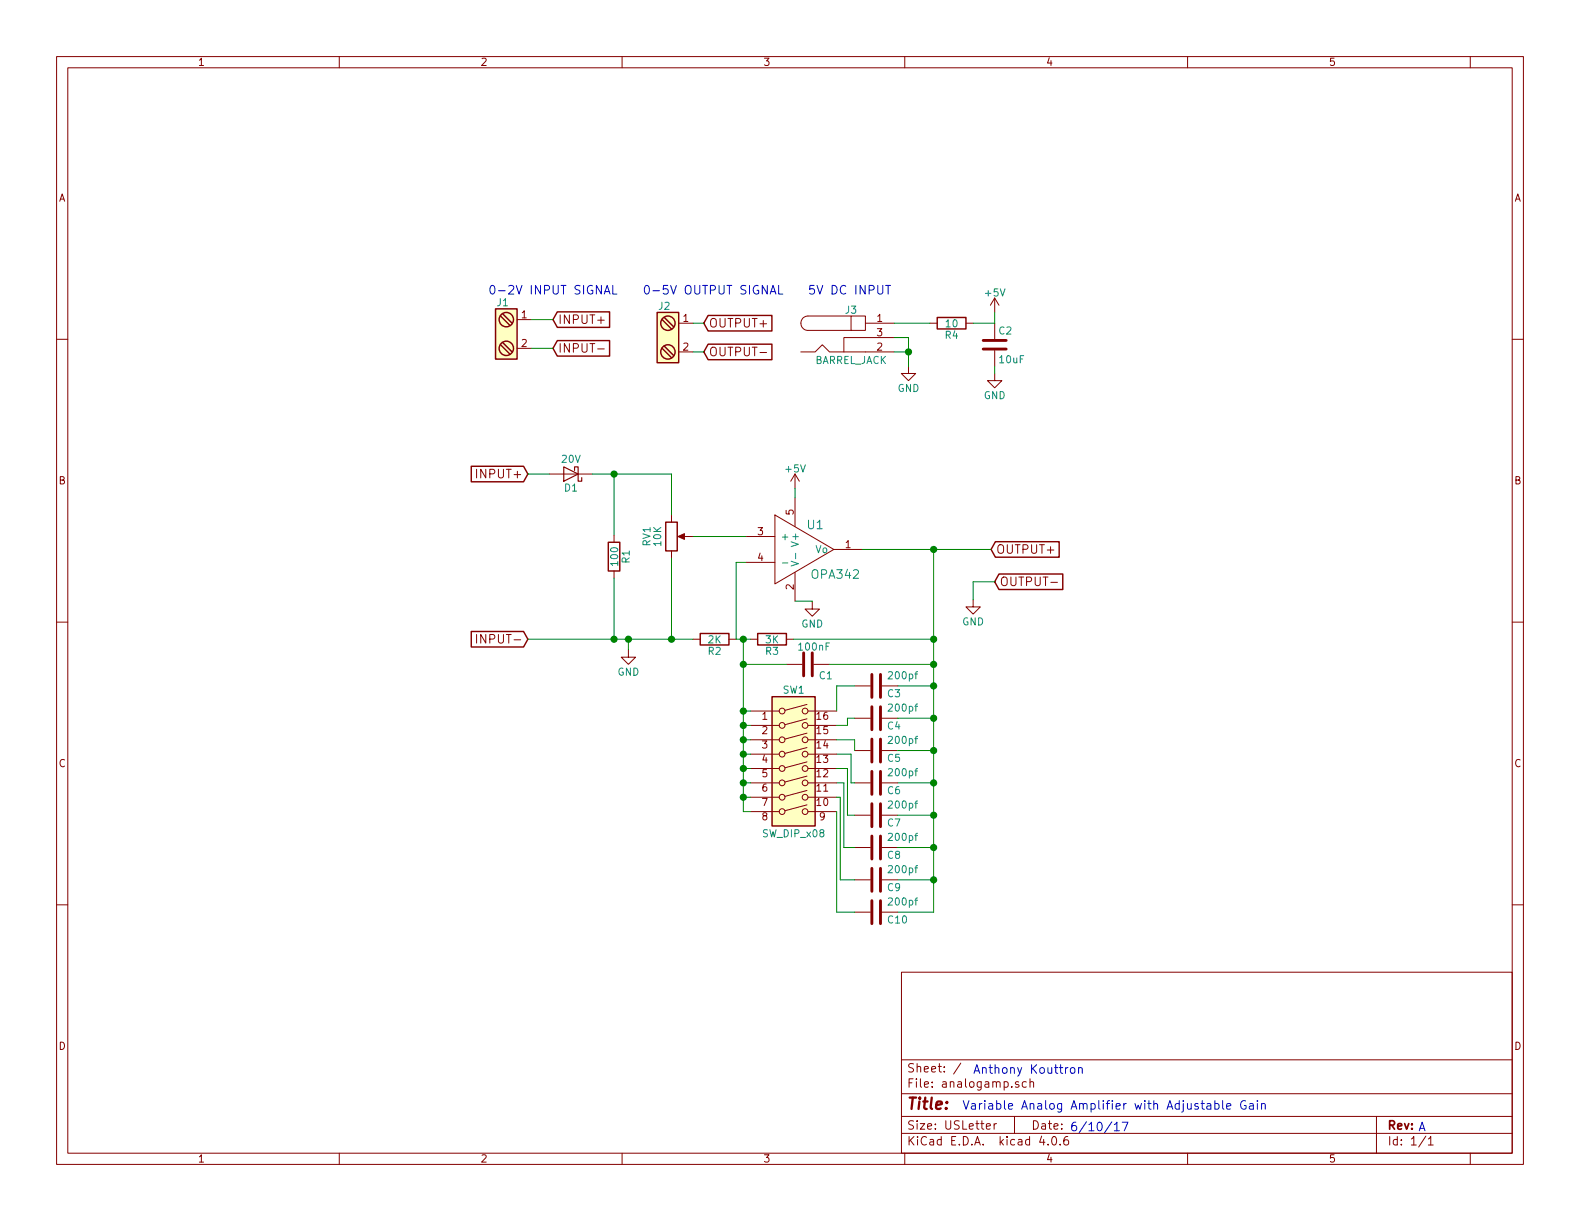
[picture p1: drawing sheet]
EESchema Schematic File Version 2
LIBS:switches
LIBS:power
LIBS:device
LIBS:transistors
LIBS:conn
LIBS:linear
LIBS:regul
LIBS:74xx
LIBS:cmos4000
LIBS:adc-dac
LIBS:memory
LIBS:xilinx
LIBS:microcontrollers
LIBS:dsp
LIBS:microchip
LIBS:analog_switches
LIBS:motorola
LIBS:texas
LIBS:intel
LIBS:audio
LIBS:interface
LIBS:digital-audio
LIBS:philips
LIBS:display
LIBS:cypress
LIBS:siliconi
LIBS:opto
LIBS:atmel
LIBS:contrib
LIBS:valves
LIBS:gtb
LIBS:ua741
LIBS:analogamp
LIBS:analogamp-cache
EELAYER 25 0
EELAYER END
$Descr USLetter 11000 8500
encoding utf-8
Sheet 1 1
Title ""
Date ""
Rev ""
Comp ""
Comment1 ""
Comment2 ""
Comment3 ""
Comment4 ""
$EndDescr
$Comp
L R R2
U 1 1
P 4975 4450
F 0 "R2" V 5055 4450 50  0000 C CNN
F 1 "2K" V 4975 4450 50  0000 C CNN
F 2 "Resistors_SMD:R_0805_HandSoldering" V 4905 4450 50  0001 C CNN
F 3 "" H 4975 4450 50  0001 C CNN
	1    4975 4450
	0    1    1    0   
$EndComp
$Comp
L R R3
U 1 1
P 5375 4450
F 0 "R3" V 5455 4450 50  0000 C CNN
F 1 "3K" V 5375 4450 50  0000 C CNN
F 2 "Resistors_SMD:R_0805_HandSoldering" V 5305 4450 50  0001 C CNN
F 3 "" H 5375 4450 50  0001 C CNN
	1    5375 4450
	0    1    1    0   
$EndComp
$Comp
L POT RV1
U 1 1
P 4675 3735
F 0 "RV1" V 4500 3735 50  0000 C CNN
F 1 "10K" V 4575 3735 50  0000 C CNN
F 2 "Potentiometers:Potentiometer_Triwood_RM-065" H 4675 3735 50  0001 C CNN
F 3 "" H 4675 3735 50  0001 C CNN
	1    4675 3735
	1    0    0    -1  
$EndComp
$Comp
L +5V #PWR01
U 1 1
P 6925 2175
F 0 "#PWR01" H 6925 2025 50  0001 C CNN
F 1 "+5V" H 6925 2315 50  0000 C CNN
F 2 "" H 6925 2175 50  0001 C CNN
F 3 "" H 6925 2175 50  0001 C CNN
	1    6925 2175
	1    0    0    -1  
$EndComp
Text GLabel 3675 3300 0    60   Input ~ 0
INPUT+
Text GLabel 3675 4450 0    60   Input ~ 0
INPUT-
$Comp
L Screw_Terminal_1x02 J1
U 1 1
P 3500 2325
F 0 "J1" H 3500 2575 50  0000 C TNN
F 1 "Screw_Terminal_1x02" V 3350 2325 50  0001 C TNN
F 2 "Connectors_Terminal_Blocks:TerminalBlock_Pheonix_MKDS1.5-2pol" H 3500 2100 50  0001 C CNN
F 3 "" H 3475 2325 50  0001 C CNN
	1    3500 2325
	1    0    0    -1  
$EndComp
$Comp
L Screw_Terminal_1x02 J2
U 1 1
P 4625 2350
F 0 "J2" H 4625 2600 50  0000 C TNN
F 1 "Screw_Terminal_1x02" V 4475 2350 50  0001 C TNN
F 2 "Connectors_Terminal_Blocks:TerminalBlock_Pheonix_MKDS1.5-2pol" H 4625 2125 50  0001 C CNN
F 3 "" H 4600 2350 50  0001 C CNN
	1    4625 2350
	1    0    0    -1  
$EndComp
Text Notes 3400 2050 0    60   ~ 0
0-2V INPUT SIGNAL
Text GLabel 3850 2225 2    60   Input ~ 0
INPUT+
Text GLabel 3850 2425 2    60   Input ~ 0
INPUT-
Text GLabel 4900 2250 2    60   Input ~ 0
OUTPUT+
Text GLabel 4900 2450 2    60   Input ~ 0
OUTPUT-
Text Notes 4475 2050 0    60   ~ 0
0-5V OUTPUT SIGNAL
$Comp
L BARREL_JACK J3
U 1 1
P 5925 2350
F 0 "J3" H 5925 2545 50  0000 C CNN
F 1 "BARREL_JACK" H 5925 2195 50  0000 C CNN
F 2 "Connectors:BARREL_JACK" H 5925 2350 50  0001 C CNN
F 3 "" H 5925 2350 50  0001 C CNN
	1    5925 2350
	1    0    0    -1  
$EndComp
Text Notes 5625 2050 0    60   ~ 0
5V DC INPUT
$Comp
L R R4
U 1 1
P 6625 2250
F 0 "R4" V 6705 2250 50  0000 C CNN
F 1 "10" V 6625 2250 50  0000 C CNN
F 2 "Resistors_SMD:R_0805_HandSoldering" V 6555 2250 50  0001 C CNN
F 3 "" H 6625 2250 50  0001 C CNN
	1    6625 2250
	0    1    1    0   
$EndComp
$Comp
L C C2
U 1 1
P 6925 2400
F 0 "C2" H 6950 2500 50  0000 L CNN
F 1 "10uF" H 6950 2300 50  0000 L CNN
F 2 "Capacitors_SMD:C_0805_HandSoldering" H 6963 2250 50  0001 C CNN
F 3 "" H 6925 2400 50  0001 C CNN
	1    6925 2400
	1    0    0    -1  
$EndComp
$Comp
L GND #PWR02
U 1 1
P 6925 2600
F 0 "#PWR02" H 6925 2350 50  0001 C CNN
F 1 "GND" H 6925 2450 50  0000 C CNN
F 2 "" H 6925 2600 50  0001 C CNN
F 3 "" H 6925 2600 50  0001 C CNN
	1    6925 2600
	1    0    0    -1  
$EndComp
$Comp
L GND #PWR03
U 1 1
P 6325 2550
F 0 "#PWR03" H 6325 2300 50  0001 C CNN
F 1 "GND" H 6325 2400 50  0000 C CNN
F 2 "" H 6325 2550 50  0001 C CNN
F 3 "" H 6325 2550 50  0001 C CNN
	1    6325 2550
	1    0    0    -1  
$EndComp
$Comp
L +5V #PWR04
U 1 1
P 5535 3400
F 0 "#PWR04" H 5535 3250 50  0001 C CNN
F 1 "+5V" H 5535 3540 50  0000 C CNN
F 2 "" H 5535 3400 50  0001 C CNN
F 3 "" H 5535 3400 50  0001 C CNN
	1    5535 3400
	1    0    0    -1  
$EndComp
$Comp
L GND #PWR05
U 1 1
P 4375 4525
F 0 "#PWR05" H 4375 4275 50  0001 C CNN
F 1 "GND" H 4375 4375 50  0000 C CNN
F 2 "" H 4375 4525 50  0001 C CNN
F 3 "" H 4375 4525 50  0001 C CNN
	1    4375 4525
	1    0    0    -1  
$EndComp
$Comp
L R R1
U 1 1
P 4275 3875
F 0 "R1" V 4355 3875 50  0000 C CNN
F 1 "100" V 4275 3875 50  0000 C CNN
F 2 "Resistors_SMD:R_0805_HandSoldering" V 4205 3875 50  0001 C CNN
F 3 "" H 4275 3875 50  0001 C CNN
	1    4275 3875
	1    0    0    -1  
$EndComp
Text GLabel 6900 3825 2    60   Input ~ 0
OUTPUT+
$Comp
L GND #PWR06
U 1 1
P 6775 4175
F 0 "#PWR06" H 6775 3925 50  0001 C CNN
F 1 "GND" H 6775 4025 50  0000 C CNN
F 2 "" H 6775 4175 50  0001 C CNN
F 3 "" H 6775 4175 50  0001 C CNN
	1    6775 4175
	1    0    0    -1  
$EndComp
Text GLabel 6925 4050 2    60   Input ~ 0
OUTPUT-
Text Notes 6700 7725 0    60   ~ 0
Variable Analog Amplifier with Adjustable Gain
Text Notes 7450 7875 0    60   ~ 0
6/10/17
Text Notes 9875 7875 0    60   ~ 0
A
Text Notes 6775 7475 0    60   ~ 0
Anthony Kouttron
$Comp
L OPA342 U1
U 1 1
P 5575 3825
F 0 "U1" H 5675 4000 60  0000 C CNN
F 1 "OPA342" H 5815 3655 60  0000 C CNN
F 2 "TO_SOT_Packages_SMD:TSOT-23-5_HandSoldering" H 5495 3725 60  0001 C CNN
F 3 "" H 5495 3725 60  0001 C CNN
	1    5575 3825
	1    0    0    -1  
$EndComp
$Comp
L GND #PWR07
U 1 1
P 5655 4190
F 0 "#PWR07" H 5655 3940 50  0001 C CNN
F 1 "GND" H 5655 4040 50  0000 C CNN
F 2 "" H 5655 4190 50  0001 C CNN
F 3 "" H 5655 4190 50  0001 C CNN
	1    5655 4190
	1    0    0    -1  
$EndComp
$Comp
L D_Schottky D1
U 1 1
P 3975 3300
F 0 "D1" H 3975 3400 50  0000 C CNN
F 1 "20V" H 3975 3200 50  0000 C CNN
F 2 "Diodes_SMD:D_0805" H 3975 3300 50  0001 C CNN
F 3 "" H 3975 3300 50  0001 C CNN
	1    3975 3300
	-1   0    0    1   
$EndComp
$Comp
L SW_DIP_x08 SW1
U 1 1
P 5525 5350
F 0 "SW1" H 5525 5900 50  0000 C CNN
F 1 "SW_DIP_x08" H 5525 4900 50  0000 C CNN
F 2 "Buttons_Switches_SMD:SW_DIP_x8_W7.62mm_Slide_Copal_CHS-B" H 5525 5350 50  0001 C CNN
F 3 "" H 5525 5350 50  0001 C CNN
	1    5525 5350
	1    0    0    -1  
$EndComp
Wire Wire Line
	5125 4450 5225 4450
Wire Wire Line
	5125 3915 5125 4450
Wire Wire Line
	3675 4450 4825 4450
Connection ~ 5175 4450
Wire Wire Line
	3700 2225 3850 2225
Wire Wire Line
	3700 2425 3850 2425
Wire Wire Line
	4825 2450 4900 2450
Wire Wire Line
	4825 2250 4900 2250
Wire Wire Line
	6775 2250 6925 2250
Wire Wire Line
	6925 2550 6925 2600
Wire Wire Line
	6225 2350 6325 2350
Wire Wire Line
	6325 2350 6325 2550
Wire Wire Line
	6225 2450 6325 2450
Connection ~ 6325 2450
Wire Wire Line
	6925 2250 6925 2175
Wire Wire Line
	4375 4525 4375 4450
Connection ~ 4375 4450
Wire Wire Line
	4125 3300 4675 3300
Wire Wire Line
	4275 3300 4275 3725
Connection ~ 4275 3300
Wire Wire Line
	6925 4050 6775 4050
Wire Wire Line
	6775 4050 6775 4175
Wire Wire Line
	5535 4185 5655 4185
Wire Wire Line
	5655 4185 5655 4190
Wire Wire Line
	5125 3915 5195 3915
Wire Wire Line
	4825 3735 5195 3735
Wire Wire Line
	5535 3465 5535 3400
Wire Wire Line
	6005 3825 6900 3825
Wire Wire Line
	4675 3885 4675 4450
Connection ~ 4675 4450
Wire Wire Line
	4675 3300 4675 3585
Wire Wire Line
	4275 4025 4275 4450
Connection ~ 4275 4450
Wire Wire Line
	3675 3300 3825 3300
Wire Wire Line
	6225 2250 6475 2250
$Comp
L C C1
U 1 1
P 5625 4625
F 0 "C1" V 5700 4700 50  0000 L CNN
F 1 "100nF" V 5500 4550 50  0000 L CNN
F 2 "Capacitors_SMD:C_0805_HandSoldering" H 5663 4475 50  0001 C CNN
F 3 "" H 5625 4625 50  0001 C CNN
	1    5625 4625
	0    1    1    0   
$EndComp
Wire Wire Line
	5175 4450 5175 5650
Wire Wire Line
	5175 4625 5475 4625
Wire Wire Line
	5175 4950 5225 4950
Connection ~ 5175 4625
Wire Wire Line
	5175 5050 5225 5050
Connection ~ 5175 4950
Wire Wire Line
	5175 5150 5225 5150
Connection ~ 5175 5050
Wire Wire Line
	5175 5250 5225 5250
Connection ~ 5175 5150
Wire Wire Line
	5175 5350 5225 5350
Connection ~ 5175 5250
Wire Wire Line
	5175 5450 5225 5450
Connection ~ 5175 5350
Wire Wire Line
	5175 5550 5225 5550
Connection ~ 5175 5450
Wire Wire Line
	5175 5650 5225 5650
Connection ~ 5175 5550
$Comp
L C C3
U 1 1
P 6100 4775
F 0 "C3" V 6150 4850 50  0000 L CNN
F 1 "200pf" V 6025 4850 50  0000 L CNN
F 2 "Capacitors_SMD:C_0805_HandSoldering" H 6138 4625 50  0001 C CNN
F 3 "" H 6100 4775 50  0001 C CNN
	1    6100 4775
	0    1    1    0   
$EndComp
$Comp
L C C4
U 1 1
P 6100 5000
F 0 "C4" V 6150 5075 50  0000 L CNN
F 1 "200pf" V 6025 5075 50  0000 L CNN
F 2 "Capacitors_SMD:C_0805_HandSoldering" H 6138 4850 50  0001 C CNN
F 3 "" H 6100 5000 50  0001 C CNN
	1    6100 5000
	0    1    1    0   
$EndComp
$Comp
L C C5
U 1 1
P 6100 5225
F 0 "C5" V 6150 5300 50  0000 L CNN
F 1 "200pf" V 6025 5300 50  0000 L CNN
F 2 "Capacitors_SMD:C_0805_HandSoldering" H 6138 5075 50  0001 C CNN
F 3 "" H 6100 5225 50  0001 C CNN
	1    6100 5225
	0    1    1    0   
$EndComp
$Comp
L C C6
U 1 1
P 6100 5450
F 0 "C6" V 6150 5525 50  0000 L CNN
F 1 "200pf" V 6025 5525 50  0000 L CNN
F 2 "Capacitors_SMD:C_0805_HandSoldering" H 6138 5300 50  0001 C CNN
F 3 "" H 6100 5450 50  0001 C CNN
	1    6100 5450
	0    1    1    0   
$EndComp
$Comp
L C C7
U 1 1
P 6100 5675
F 0 "C7" V 6150 5750 50  0000 L CNN
F 1 "200pf" V 6025 5750 50  0000 L CNN
F 2 "Capacitors_SMD:C_0805_HandSoldering" H 6138 5525 50  0001 C CNN
F 3 "" H 6100 5675 50  0001 C CNN
	1    6100 5675
	0    1    1    0   
$EndComp
$Comp
L C C8
U 1 1
P 6100 5900
F 0 "C8" V 6150 5975 50  0000 L CNN
F 1 "200pf" V 6025 5975 50  0000 L CNN
F 2 "Capacitors_SMD:C_0805_HandSoldering" H 6138 5750 50  0001 C CNN
F 3 "" H 6100 5900 50  0001 C CNN
	1    6100 5900
	0    1    1    0   
$EndComp
$Comp
L C C9
U 1 1
P 6100 6125
F 0 "C9" V 6150 6200 50  0000 L CNN
F 1 "200pf" V 6025 6200 50  0000 L CNN
F 2 "Capacitors_SMD:C_0805_HandSoldering" H 6138 5975 50  0001 C CNN
F 3 "" H 6100 6125 50  0001 C CNN
	1    6100 6125
	0    1    1    0   
$EndComp
$Comp
L C C10
U 1 1
P 6100 6350
F 0 "C10" V 6150 6425 50  0000 L CNN
F 1 "200pf" V 6025 6425 50  0000 L CNN
F 2 "Capacitors_SMD:C_0805_HandSoldering" H 6138 6200 50  0001 C CNN
F 3 "" H 6100 6350 50  0001 C CNN
	1    6100 6350
	0    1    1    0   
$EndComp
Wire Wire Line
	5825 4950 5825 4775
Wire Wire Line
	5825 4775 5950 4775
Wire Wire Line
	5825 5050 5900 5050
Wire Wire Line
	5900 5050 5900 5000
Wire Wire Line
	5900 5000 5950 5000
Wire Wire Line
	5825 5150 5950 5150
Wire Wire Line
	5950 5150 5950 5225
Wire Wire Line
	5825 5250 5925 5250
Wire Wire Line
	5925 5250 5925 5450
Wire Wire Line
	5925 5450 5950 5450
Wire Wire Line
	5825 5350 5900 5350
Wire Wire Line
	5900 5350 5900 5675
Wire Wire Line
	5900 5675 5950 5675
Wire Wire Line
	5825 5450 5875 5450
Wire Wire Line
	5875 5450 5875 5900
Wire Wire Line
	5875 5900 5950 5900
Wire Wire Line
	5825 5550 5850 5550
Wire Wire Line
	5850 5550 5850 6125
Wire Wire Line
	5850 6125 5950 6125
Wire Wire Line
	5825 5650 5825 6350
Wire Wire Line
	5825 6350 5950 6350
Wire Wire Line
	6250 6350 6500 6350
Wire Wire Line
	6500 6350 6500 3825
Connection ~ 6500 3825
Wire Wire Line
	6250 6125 6500 6125
Connection ~ 6500 6125
Wire Wire Line
	6250 5900 6500 5900
Connection ~ 6500 5900
Wire Wire Line
	6250 5675 6500 5675
Connection ~ 6500 5675
Wire Wire Line
	6250 5450 6500 5450
Connection ~ 6500 5450
Wire Wire Line
	6250 5225 6500 5225
Connection ~ 6500 5225
Wire Wire Line
	6250 5000 6500 5000
Connection ~ 6500 5000
Wire Wire Line
	6250 4775 6500 4775
Connection ~ 6500 4775
Wire Wire Line
	5525 4450 6500 4450
Connection ~ 6500 4450
Wire Wire Line
	5775 4625 6500 4625
Connection ~ 6500 4625
$EndSCHEMATC
